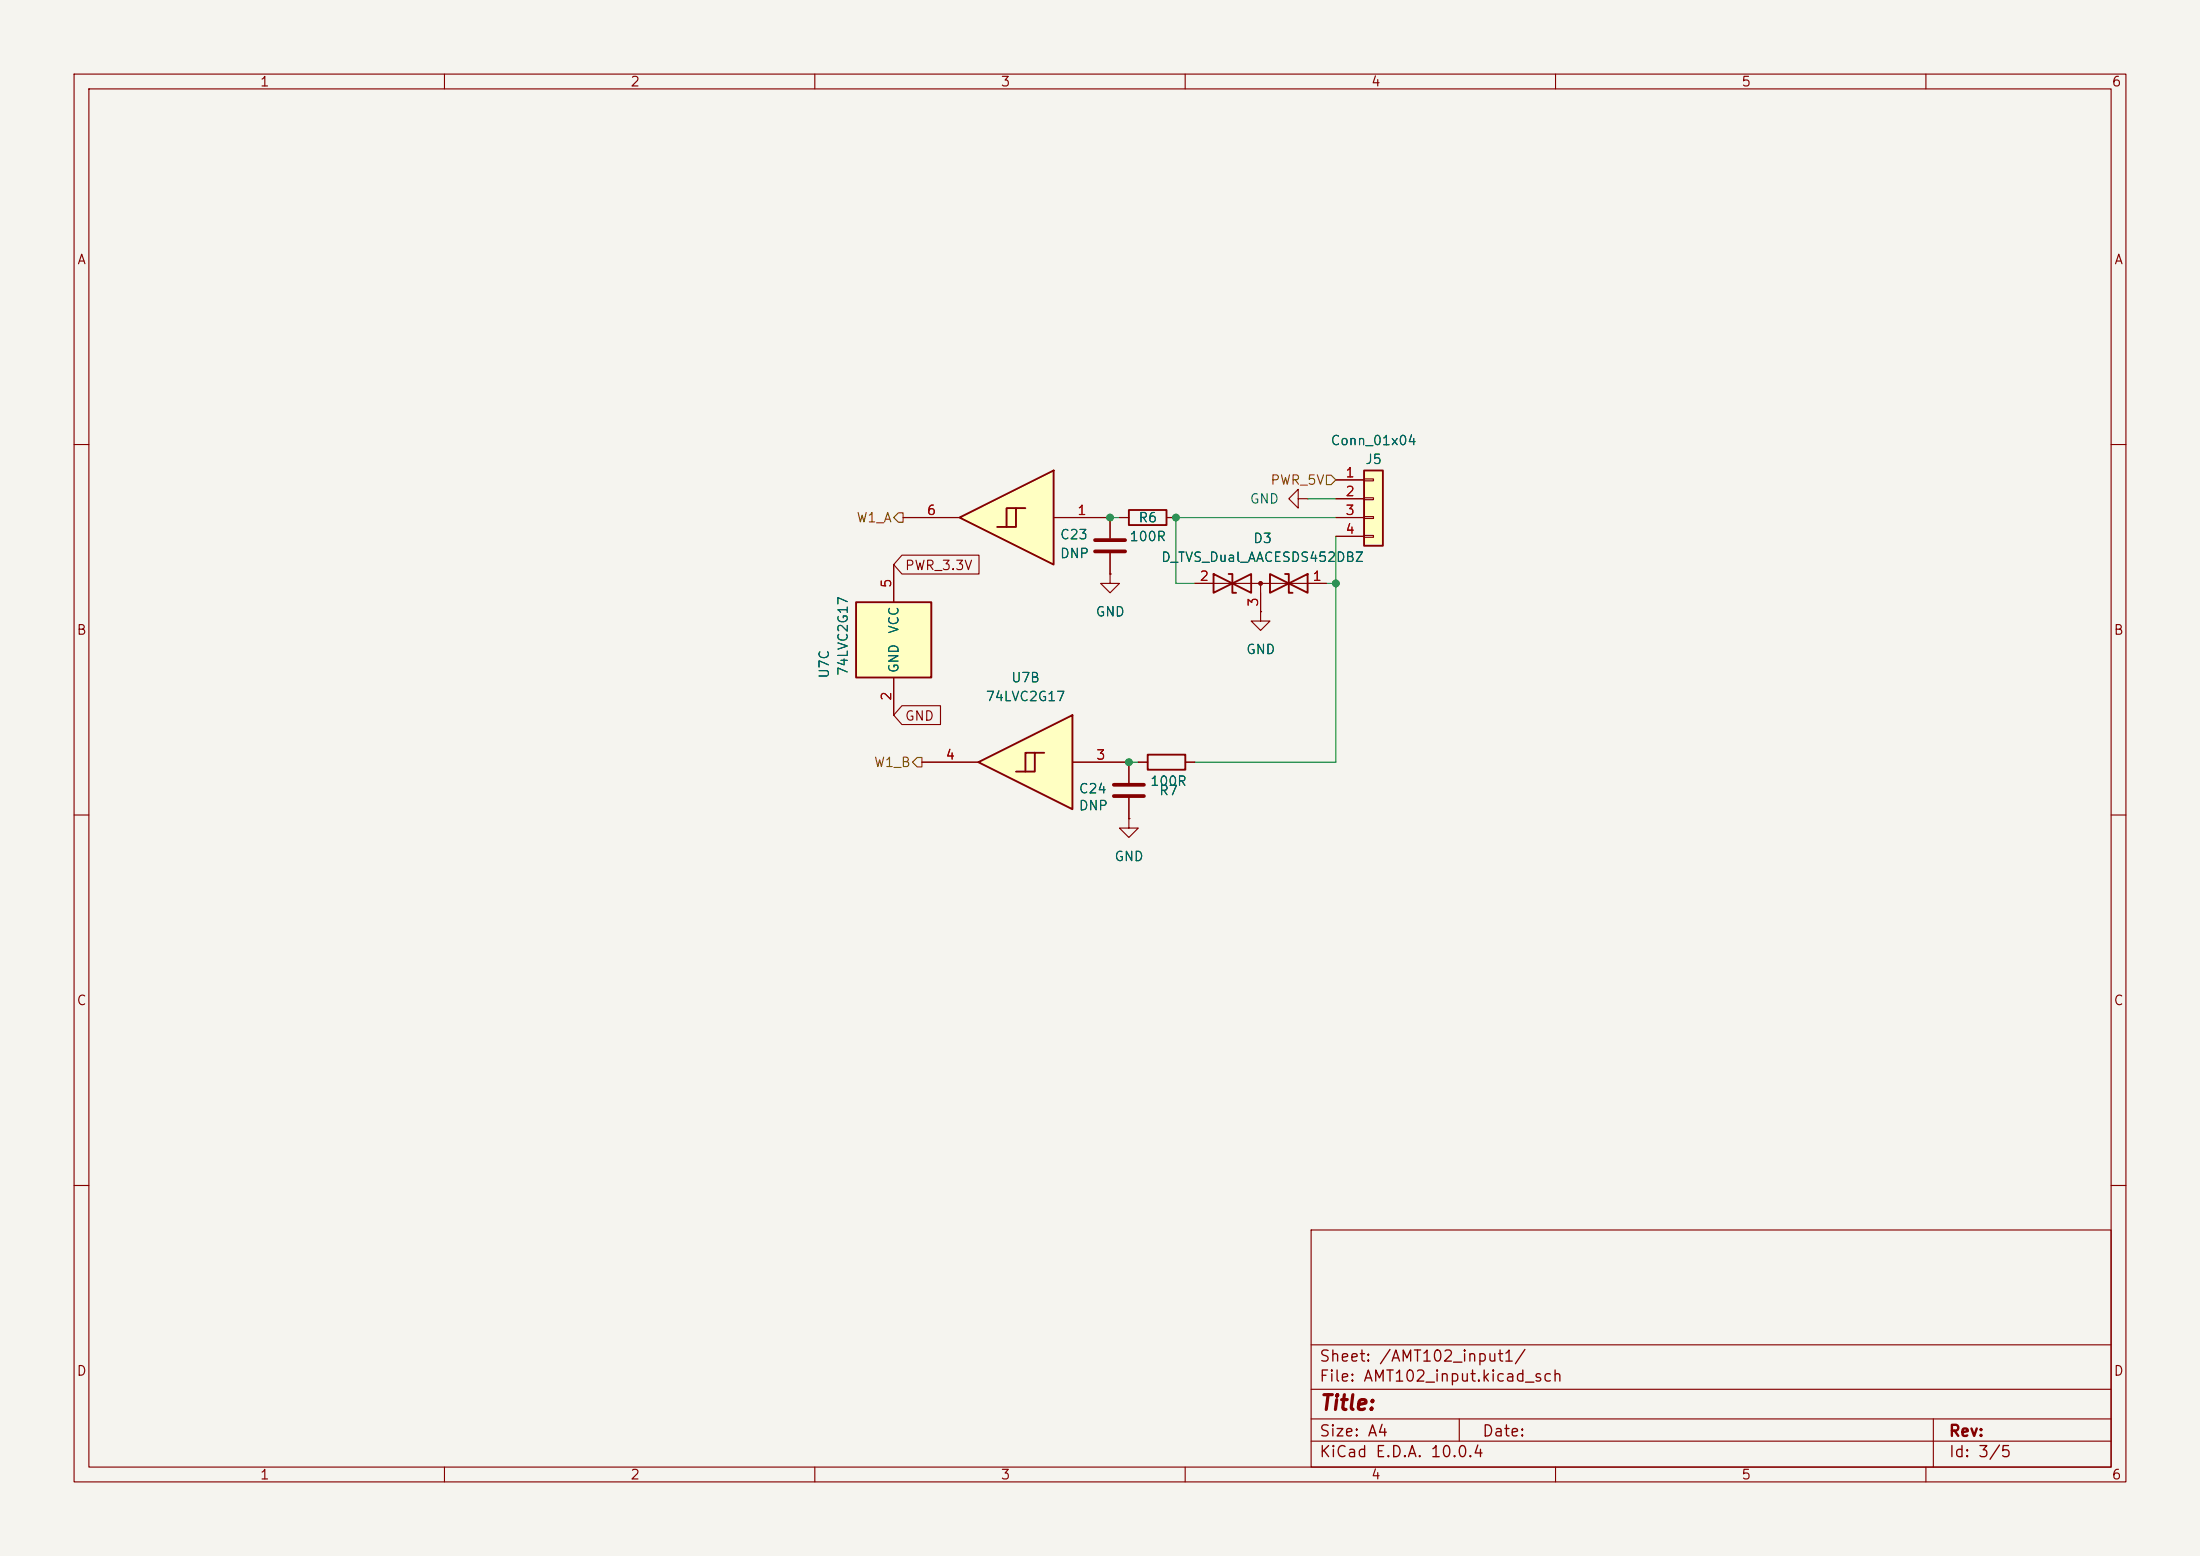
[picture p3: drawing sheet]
<svg xmlns="http://www.w3.org/2000/svg" width="297mm" height="210mm" viewBox="0 0 297 210" stroke-linecap="round" stroke-linejoin="round" font-family="sans-serif">
<path d="M0 0h297v210h-297z" fill="#f5f4ef" stroke="#f5f4ef" stroke-width=".14"/>
<g fill="none" stroke="#840000" stroke-width=".15">
<path d="M10 10h277v190h-277zM12 12h273v186h-273zM60 10v2M110 10v2M160 10v2M210 10v2M260 10v2M10 60h2M151.1 69.9h1.3M157.5 69.9h1.2M161.3 78.7h17.8M170.2 78.7v3.9"/>
<path d="M285 60h2M170.2 82.6v1.2h-1.3l1.3 1.3 1.2-1.3h-1.2M170.2 82.6h.1M10 110h2M152.4 110.5v1.3h-1.3l1.3 1.2 1.3-1.2h-1.3M152.4 110.5h.1M152.4 102.9v2.8M152.4 107.7v2.8M153.7 102.9h1.2M160 102.9h1.3M285 110h2M10 160h2"/>
<path d="M177 166h108v32h-108zM285 160h2M60 198v2M110 198v2M160 198v2M177 194.5h108M177 191.5h108M177 187.5h108M177 181.5h108M197 191.5v3M210 198v2M260 198v2"/>
<path d="M261 191.5v6.5"/>
</g>
<path d="M152.4 68.8h5.1v2.1h-5.1zM163.8 77.5l5.1 2.5v-2.5l-5.1 2.5zM165.9 77.5h.5v2.5h.5M171.4 77.5l5.1 2.5v-2.5l-5.1 2.5zM173.5 77.5h.5v2.5h.5M154.9 101.9h5.1v2h-5.1z" fill="none" stroke="#840000" stroke-width=".25"/>
<path d="M150.4 105.9h4M150.4 107.4h4" fill="none" stroke="#840000" stroke-width=".51"/>
<circle cx="170.2" cy="78.7" r=".25" fill="#840000" stroke="#840000" stroke-width=".15"/>
<g fill="#ffffc2">
<path d="M132.1 102.9l12.7-6.4v12.7z"/>
<path d="M137.2 104.1l3.8-2.5h-1.3v2.5z"/>
<path d="M138.4 101.6h1.3l-1.3 2.5z"/>
</g>
<path d="M132.1 102.9l12.7-6.4v12.7zM139.7 101.6h-1.3v2.5M141 101.6h-1.3v2.5h-2.5" fill="none" stroke="#840000" stroke-width=".25"/>
<path d="M149.9 77.5v1.2h-1.3l1.3 1.3 1.2-1.3h-1.2M149.9 77.5h.1M149.9 69.9v2.7M149.9 74.7v2.8M124.5 102.9h7.6M144.8 102.9h7.6" fill="none" stroke="#840000" stroke-width=".15"/>
<path d="M147.8 72.9h4.1M147.8 74.4h4.1" fill="none" stroke="#840000" stroke-width=".51"/>
<g fill="#ffffc2">
<path d="M129.5 69.9l12.7-6.4v12.7z"/>
<path d="M137.2 68.6v2.5h-2.6l3.8-2.5z"/>
<path d="M135.9 68.6h1.3l-1.3 2.5z"/>
</g>
<path d="M129.5 69.9l12.7-6.4v12.7zM137.2 68.6h-1.3v2.5M138.4 68.6h-1.2v2.5h-2.6" fill="none" stroke="#840000" stroke-width=".25"/>
<path d="M121.9 69.9h7.6M142.2 69.9h7.7M175.3 67.3v1.3l-1.3-1.3 1.3-1.3v1.3h1.2M176.5 67.3h.1" fill="none" stroke="#840000" stroke-width=".15"/>
<path d="M184.1 63.5h2.6v10.2h-2.6z" fill="#ffffc2"/>
<path d="M184.1 63.5h2.6v10.2h-2.6z" fill="none" stroke="#840000" stroke-width=".25"/>
<path d="M180.3 64.8h3.8M180.3 67.3h3.8M180.3 69.9h3.8M180.3 72.4h3.8M184.1 64.6h1.3v.3h-1.3zM184.1 67.2h1.3v.2h-1.3zM184.1 69.7h1.3v.3h-1.3zM184.1 72.3h1.3v.2h-1.3z" fill="none" stroke="#840000" stroke-width=".15"/>
<path d="M115.6 81.3h10.1v10.1h-10.1z" fill="#ffffc2"/>
<path d="M115.6 81.3h10.1v10.1h-10.1z" fill="none" stroke="#840000" stroke-width=".25"/>
<g fill="none" stroke="#840000" stroke-width=".15">
<path d="M120.6 76.2v5.1M121.8 74.9h10.4v2.6h-10.4l-1.2-1.3zM121.9 69.9h7.6M142.2 69.9h7.7v2.7M149.9 77.5h.1M149.9 74.7v2.8M151.1 69.9h1.3M157.5 69.9h1.2M161.3 78.7h2.5M176.5 78.7h2.6M180.3 69.9h3.8M180.3 64.8h3.8"/>
<path d="M180.3 67.3h3.8M180.3 72.4h3.8M120.6 91.4v5.1M121.8 95.2h5.2v2.6h-5.2l-1.2-1.3zM170.2 82.6h.1M170.2 80v2.6M124.5 102.9h7.6M144.8 102.9h7.6v2.8M152.4 110.5h.1M152.4 107.7v2.8M153.7 102.9h1.2M160 102.9h1.3"/>
</g>
<path d="M121.3 69.2h.6v1.3h-.6l-.7-.6zM179.1 64.1h.6l.6 .7-.6 .6h-.6zM123.8 102.2h.7v1.3h-.7l-.6-.6z" fill="none" stroke="#725600" stroke-width=".15"/>
<path d="M149.9 69.9h1.2M176.5 67.3h3.8M179.1 78.7h1.2M180.3 72.4v30.5h-19M180.3 69.9h-21.6v8.8h2.6M152.4 102.9h1.3" fill="none" stroke="#009600" stroke-width=".15"/>
<g fill="#009600" stroke="#009600" stroke-width=".14">
<circle cx="152.4" cy="102.9" r=".46"/>
<circle cx="149.9" cy="69.9" r=".46"/>
<circle cx="158.7" cy="69.9" r=".46"/>
<circle cx="180.3" cy="78.7" r=".46"/>
</g>
<text font-size="2" fill="#840000" x="178" y="190.8">Title:</text>
<g font-size="1.5" fill="#840000">
<text x="178" y="184.2">Sheet: /AMT102_input1/</text>
<text x="178" y="186.9">File: AMT102_input.kicad_sch</text>
<text x="178" y="197.1">KiCad E.D.A. 10.0.4</text>
<text x="178" y="194.3">Size: A4</text>
<text x="200" y="194.3">Date:</text>
<text x="263" y="194.3">Rev:</text>
<text x="263" y="197.1">Id: 3/5</text>
</g>
<g font-size="1.3" fill="#840000">
<text x="35" y="12">1</text>
<text x="85" y="12">2</text>
<text x="135" y="12">3</text>
<text x="185" y="12">4</text>
<text x="235" y="12">5</text>
<text x="285" y="12">6</text>
<text x="10.3" y="36">A</text>
<text x="285.3" y="36">A</text>
<text x="122.1" y="77.3">PWR_3.3V</text>
<text x="10.3" y="86">B</text>
<text x="285.3" y="86">B</text>
<text x="122.1" y="97.6">GND</text>
<text x="10.3" y="136">C</text>
<text x="285.3" y="136">C</text>
<text x="10.3" y="186">D</text>
<text x="285.3" y="186">D</text>
<text x="35" y="200">1</text>
<text x="85" y="200">2</text>
<text x="135" y="200">3</text>
<text x="185" y="200">4</text>
<text x="235" y="200">5</text>
<text x="285" y="200">6</text>
</g>
<g font-size="1.3" fill="#725600">
<text x="171.4" y="65.7">PWR_5V</text>
<text x="115.5" y="70.8">W1_A</text>
<text x="117.9" y="103.8">W1_B</text>
</g>
<g font-size="1.3" fill="#006464">
<text x="179.5" y="60.4">Conn_01x04</text>
<text x="184.2" y="62.9">J5</text>
<text x="153.6" y="70.8">R6</text>
<text x="168.6" y="68.3">GND</text>
<text x="143" y="75.6">DNP</text>
<text x="143" y="73.1">C23</text>
<text x="152.4" y="73.4">100R</text>
<text x="156.7" y="76.2">D_TVS_Dual_AACESDS452DBZ</text>
<text x="169.1" y="73.6">D3</text>
<text x="147.8" y="83.5">GND</text>
<text x="121.6" y="85.6" transform="rotate(-90 121.6 85.6)">VCC</text>
<text x="168.1" y="88.6">GND</text>
<text x="112.2" y="91.7" transform="rotate(-90 112.2 91.7)">U7C</text>
<text x="114.8" y="91.3" transform="rotate(-90 114.8 91.3)">74LVC2G17</text>
<text x="121.6" y="90.9" transform="rotate(-90 121.6 90.9)">GND</text>
<text x="133" y="95">74LVC2G17</text>
<text x="136.4" y="92.4">U7B</text>
<text x="145.6" y="107.4">C24</text>
<text x="155.2" y="106.4">100R</text>
<text x="156.4" y="107.7">R7</text>
<text x="145.6" y="109.7">DNP</text>
<text x="150.4" y="116.5">GND</text>
</g>
<g font-size="1.3" fill="#a90000">
<text x="181.5" y="64.7">1</text>
<text x="125" y="69.8">6</text>
<text x="145.3" y="69.8">1</text>
<text x="181.5" y="67.3">2</text>
<text x="181.5" y="69.8">3</text>
<text x="181.5" y="72.4">4</text>
<text x="120.6" y="79.4" transform="rotate(-90 120.6 79.4)">5</text>
<text x="161.9" y="78.7">2</text>
<text x="170.2" y="82" transform="rotate(-90 170.2 82)">3</text>
<text x="177.1" y="78.7">1</text>
<text x="120.6" y="94.7" transform="rotate(-90 120.6 94.7)">2</text>
<text x="127.6" y="102.8">4</text>
<text x="147.9" y="102.8">3</text>
</g>
</svg>
